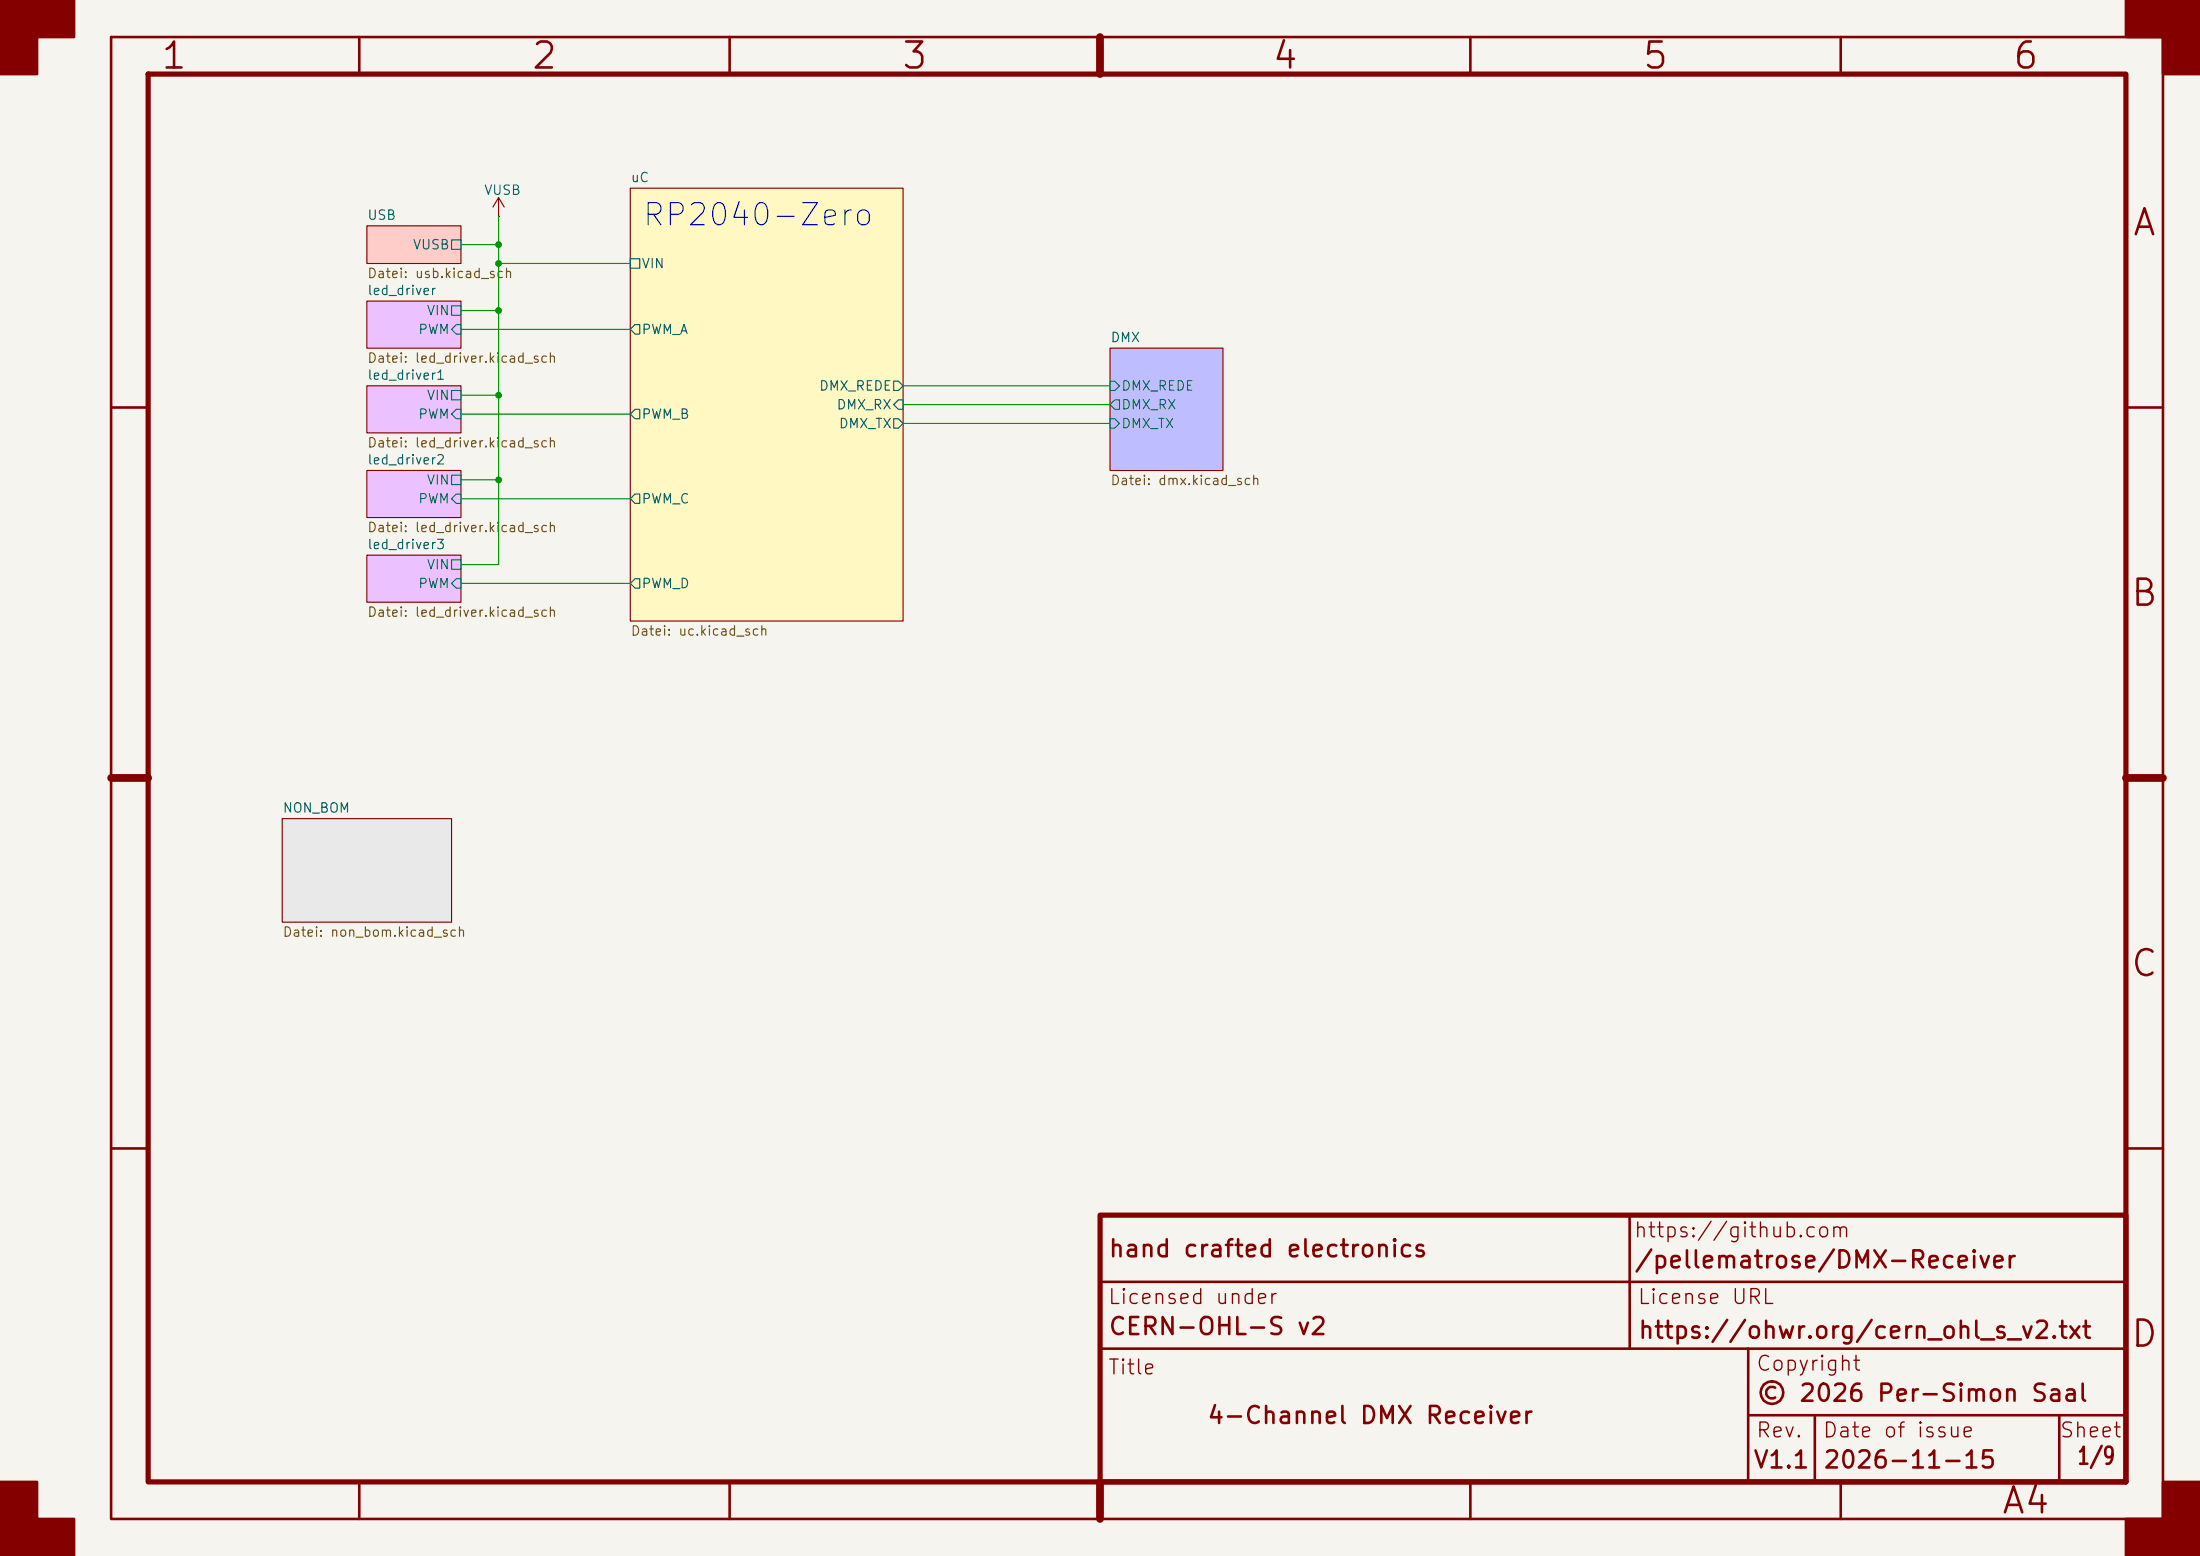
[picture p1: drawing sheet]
(kicad_sch
 (version 20260306)
 (generator "eeschema")
 (generator_version "10.0")
 (paper "A4")
 (title_block
  (title "4-Channel DMX Receiver")
  (date "2026-11-15")
  (rev "V1.1")
  (company "hand crafted electronics")
  (comment 1 "https://ohwr.org/cern_ohl_s_v2.txt ")
  (comment 2 "/pellematrose/DMX-Receiver")
  (comment 3 "CERN-OHL-S v2")
  (comment 4 "© 2026 Per-Simon Saal"))
 (lib_symbols
  (symbol "power:+24V"
   (power global)
   (pin_numbers (hide yes))
   (pin_names
    (offset 0) (hide yes)) (exclude_from_sim no) (in_bom yes) (on_board yes)
   (in_pos_files yes)
   (duplicate_pin_numbers_are_jumpers no)
   (property "Reference" "#PWR" (at 0 -3.81 0) (show_name no) (do_not_autoplace no) (hide yes) (effects (font (size 1.27 1.27))))
   (property "Value" "+24V" (at 0 3.556 0) (show_name no) (do_not_autoplace no) (effects (font (size 1.27 1.27))))
   (property "Footprint" "" (at 0 0 0) (show_name no) (do_not_autoplace no) (hide yes) (effects (font (size 1.27 1.27))))
   (property "Datasheet" "" (at 0 0 0) (show_name no) (do_not_autoplace no) (hide yes) (effects (font (size 1.27 1.27))))
   (property "Description" "Power symbol creates a global label with name \"+24V\"" (at 0 0 0) (show_name no) (do_not_autoplace no) (hide yes) (effects (font (size 1.27 1.27))))
   (symbol "+24V_0_1"
    (polyline (pts (xy -0.762 1.27) (xy 0 2.54)) (stroke (width 0) (type default)) (fill (type none)))
    (polyline (pts (xy 0 2.54) (xy 0.762 1.27)) (stroke (width 0) (type default)) (fill (type none)))
    (polyline (pts (xy 0 0) (xy 0 2.54)) (stroke (width 0) (type default)) (fill (type none))))
   (symbol "+24V_1_1"
    (pin power_in line (at 0 0 90) (length 0) (name "" (effects (font (size 1.27 1.27)))) (number "1" (effects (font (size 1.27 1.27))))))
   (embedded_fonts no)))
 (text "RP2040-Zero"
  (exclude_from_sim no)
  (at 102.362 29.21 0)
  (effects (font (size 3 3))))
 (junction
  (at 67.31 53.34)
  (diameter 0)
  (color 0 0 0 0))
 (junction
  (at 67.31 41.91)
  (diameter 0)
  (color 0 0 0 0))
 (junction
  (at 67.31 33.02)
  (diameter 0)
  (color 0 0 0 0))
 (junction
  (at 67.31 35.56)
  (diameter 0)
  (color 0 0 0 0))
 (junction
  (at 67.31 64.77)
  (diameter 0)
  (color 0 0 0 0))
 (wire
  (pts (xy 67.31 76.2) (xy 67.31 64.77))
  (stroke (width 0) (type default)))
 (wire
  (pts (xy 62.23 64.77) (xy 67.31 64.77))
  (stroke (width 0) (type default)))
 (wire
  (pts (xy 67.31 35.56) (xy 67.31 33.02))
  (stroke (width 0) (type default)))
 (wire
  (pts (xy 67.31 64.77) (xy 67.31 53.34))
  (stroke (width 0) (type default)))
 (wire
  (pts (xy 121.92 57.15) (xy 149.86 57.15))
  (stroke (width 0) (type default)))
 (wire
  (pts (xy 67.31 35.56) (xy 85.09 35.56))
  (stroke (width 0) (type default)))
 (wire
  (pts (xy 121.92 54.61) (xy 149.86 54.61))
  (stroke (width 0) (type default)))
 (wire
  (pts (xy 62.23 55.88) (xy 85.09 55.88))
  (stroke (width 0) (type default)))
 (wire
  (pts (xy 62.23 76.2) (xy 67.31 76.2))
  (stroke (width 0) (type default)))
 (wire
  (pts (xy 62.23 78.74) (xy 85.09 78.74))
  (stroke (width 0) (type default)))
 (wire
  (pts (xy 67.31 41.91) (xy 67.31 35.56))
  (stroke (width 0) (type default)))
 (wire
  (pts (xy 62.23 41.91) (xy 67.31 41.91))
  (stroke (width 0) (type default)))
 (wire
  (pts (xy 67.31 29.21) (xy 67.31 33.02))
  (stroke (width 0) (type default)))
 (wire
  (pts (xy 62.23 67.31) (xy 85.09 67.31))
  (stroke (width 0) (type default)))
 (wire
  (pts (xy 67.31 53.34) (xy 67.31 41.91))
  (stroke (width 0) (type default)))
 (wire
  (pts (xy 62.23 44.45) (xy 85.09 44.45))
  (stroke (width 0) (type default)))
 (wire
  (pts (xy 62.23 53.34) (xy 67.31 53.34))
  (stroke (width 0) (type default)))
 (wire
  (pts (xy 67.31 33.02) (xy 62.23 33.02))
  (stroke (width 0) (type default)))
 (wire
  (pts (xy 121.92 52.07) (xy 149.86 52.07))
  (stroke (width 0) (type default)))
 (symbol
  (lib_id "power:+24V")
  (at 67.31 29.21 0)
  (unit 1)
  (body_style 1)
  (exclude_from_sim no)
  (in_bom yes)
  (on_board yes)
  (in_pos_files yes)
  (dnp no)
  (property "Reference" "#PWR010" (at 67.31 33.02 0) (hide yes) (show_name no) (do_not_autoplace no) (effects (font (size 1.27 1.27))))
  (property "Value" "VUSB" (at 65.278 25.654 0) (show_name no) (do_not_autoplace no) (effects (font (size 1.27 1.27)) (justify left)))
  (property "Footprint" "" (at 67.31 29.21 0) (hide yes) (show_name no) (do_not_autoplace no) (effects (font (size 1.27 1.27))))
  (property "Datasheet" "" (at 67.31 29.21 0) (hide yes) (show_name no) (do_not_autoplace no) (effects (font (size 1.27 1.27))))
  (property "Description" "Power symbol creates a global label with name \"+24V\"" (at 67.31 29.21 0) (hide yes) (show_name no) (do_not_autoplace no) (effects (font (size 1.27 1.27))))
  (pin "1"))
 (sheet
  (at 85.09 25.4)
  (size 36.83 58.42)
  (exclude_from_sim no)
  (in_bom yes)
  (on_board yes)
  (dnp no)
  (fields_autoplaced yes)
  (stroke (width 0.1524) (type solid))
  (fill (color 255 227 0 0.24))
  (property "Sheetname" "uC" (at 85.09 24.6884 0) (show_name no) (do_not_autoplace no) (effects (font (size 1.27 1.27)) (justify left bottom)))
  (property "Sheetfile" "uc.kicad_sch" (at 85.09 84.4046 0) (show_name no) (do_not_autoplace no) (effects (font (size 1.27 1.27)) (justify left top)))
  (pin "PWM_A" output (at 85.09 44.45 180) (effects (font (size 1.27 1.27)) (justify left)))
  (pin "PWM_B" output (at 85.09 55.88 180) (effects (font (size 1.27 1.27)) (justify left)))
  (pin "PWM_C" output (at 85.09 67.31 180) (effects (font (size 1.27 1.27)) (justify left)))
  (pin "PWM_D" output (at 85.09 78.74 180) (effects (font (size 1.27 1.27)) (justify left)))
  (pin "DMX_REDE" output (at 121.92 52.07 0) (effects (font (size 1.27 1.27)) (justify right)))
  (pin "DMX_RX" input (at 121.92 54.61 0) (effects (font (size 1.27 1.27)) (justify right)))
  (pin "DMX_TX" output (at 121.92 57.15 0) (effects (font (size 1.27 1.27)) (justify right)))
  (pin "VIN" passive (at 85.09 35.56 180) (effects (font (size 1.27 1.27)) (justify left))))
 (sheet
  (at 49.53 30.48)
  (size 12.7 5.08)
  (exclude_from_sim no)
  (in_bom yes)
  (on_board yes)
  (dnp no)
  (fields_autoplaced yes)
  (stroke (width 0.1524) (type solid))
  (fill (color 255 38 15 0.23))
  (property "Sheetname" "USB" (at 49.53 29.7684 0) (show_name no) (do_not_autoplace no) (effects (font (size 1.27 1.27)) (justify left bottom)))
  (property "Sheetfile" "usb.kicad_sch" (at 49.53 36.1446 0) (show_name no) (do_not_autoplace no) (effects (font (size 1.27 1.27)) (justify left top)))
  (pin "VUSB" passive (at 62.23 33.02 0) (effects (font (size 1.27 1.27)) (justify right))))
 (sheet
  (at 49.53 63.5)
  (size 12.7 6.35)
  (exclude_from_sim no)
  (in_bom yes)
  (on_board yes)
  (dnp no)
  (fields_autoplaced yes)
  (stroke (width 0.1524) (type solid))
  (fill (color 174 13 255 0.25))
  (property "Sheetname" "led_driver2" (at 49.53 62.7884 0) (show_name no) (do_not_autoplace no) (effects (font (size 1.27 1.27)) (justify left bottom)))
  (property "Sheetfile" "led_driver.kicad_sch" (at 49.53 70.4346 0) (show_name no) (do_not_autoplace no) (effects (font (size 1.27 1.27)) (justify left top)))
  (pin "PWM" input (at 62.23 67.31 0) (effects (font (size 1.27 1.27)) (justify right)))
  (pin "VIN" passive (at 62.23 64.77 0) (effects (font (size 1.27 1.27)) (justify right))))
 (sheet
  (at 49.53 52.07)
  (size 12.7 6.35)
  (exclude_from_sim no)
  (in_bom yes)
  (on_board yes)
  (dnp no)
  (fields_autoplaced yes)
  (stroke (width 0.1524) (type solid))
  (fill (color 174 13 255 0.25))
  (property "Sheetname" "led_driver1" (at 49.53 51.3584 0) (show_name no) (do_not_autoplace no) (effects (font (size 1.27 1.27)) (justify left bottom)))
  (property "Sheetfile" "led_driver.kicad_sch" (at 49.53 59.0046 0) (show_name no) (do_not_autoplace no) (effects (font (size 1.27 1.27)) (justify left top)))
  (pin "PWM" input (at 62.23 55.88 0) (effects (font (size 1.27 1.27)) (justify right)))
  (pin "VIN" passive (at 62.23 53.34 0) (effects (font (size 1.27 1.27)) (justify right))))
 (sheet
  (at 49.53 74.93)
  (size 12.7 6.35)
  (exclude_from_sim no)
  (in_bom yes)
  (on_board yes)
  (dnp no)
  (fields_autoplaced yes)
  (stroke (width 0.1524) (type solid))
  (fill (color 174 13 255 0.25))
  (property "Sheetname" "led_driver3" (at 49.53 74.2184 0) (show_name no) (do_not_autoplace no) (effects (font (size 1.27 1.27)) (justify left bottom)))
  (property "Sheetfile" "led_driver.kicad_sch" (at 49.53 81.8646 0) (show_name no) (do_not_autoplace no) (effects (font (size 1.27 1.27)) (justify left top)))
  (pin "PWM" input (at 62.23 78.74 0) (effects (font (size 1.27 1.27)) (justify right)))
  (pin "VIN" passive (at 62.23 76.2 0) (effects (font (size 1.27 1.27)) (justify right))))
 (sheet
  (at 49.53 40.64)
  (size 12.7 6.35)
  (exclude_from_sim no)
  (in_bom yes)
  (on_board yes)
  (dnp no)
  (fields_autoplaced yes)
  (stroke (width 0.1524) (type solid))
  (fill (color 174 13 255 0.25))
  (property "Sheetname" "led_driver" (at 49.53 39.9284 0) (show_name no) (do_not_autoplace no) (effects (font (size 1.27 1.27)) (justify left bottom)))
  (property "Sheetfile" "led_driver.kicad_sch" (at 49.53 47.5746 0) (show_name no) (do_not_autoplace no) (effects (font (size 1.27 1.27)) (justify left top)))
  (pin "PWM" input (at 62.23 44.45 0) (effects (font (size 1.27 1.27)) (justify right)))
  (pin "VIN" passive (at 62.23 41.91 0) (effects (font (size 1.27 1.27)) (justify right))))
 (sheet
  (at 149.86 46.99)
  (size 15.24 16.51)
  (exclude_from_sim no)
  (in_bom yes)
  (on_board yes)
  (dnp no)
  (fields_autoplaced yes)
  (stroke (width 0.1524) (type solid))
  (fill (color 0 0 255 0.26))
  (property "Sheetname" "DMX" (at 149.86 46.2784 0) (show_name no) (do_not_autoplace no) (effects (font (size 1.27 1.27)) (justify left bottom)))
  (property "Sheetfile" "dmx.kicad_sch" (at 149.86 64.0846 0) (show_name no) (do_not_autoplace no) (effects (font (size 1.27 1.27)) (justify left top)))
  (pin "DMX_REDE" input (at 149.86 52.07 180) (effects (font (size 1.27 1.27)) (justify left)))
  (pin "DMX_TX" input (at 149.86 57.15 180) (effects (font (size 1.27 1.27)) (justify left)))
  (pin "DMX_RX" output (at 149.86 54.61 180) (effects (font (size 1.27 1.27)) (justify left))))
 (sheet
  (at 38.1 110.49)
  (size 22.86 13.97)
  (exclude_from_sim no)
  (in_bom yes)
  (on_board yes)
  (dnp no)
  (fields_autoplaced yes)
  (stroke (width 0.1524) (type solid))
  (fill (color 30 30 30 0.1))
  (property "Sheetname" "NON_BOM" (at 38.1 109.7784 0) (show_name no) (do_not_autoplace no) (effects (font (size 1.27 1.27)) (justify left bottom)))
  (property "Sheetfile" "non_bom.kicad_sch" (at 38.1 125.0446 0) (show_name no) (do_not_autoplace no) (effects (font (size 1.27 1.27)) (justify left top))))
 (sheet_instances
  (path ""
   (page "1")))
 (embedded_fonts no)
 (embedded_files
  (file (name "Worksheet.kicad_wks") (type worksheet)
   (data |KLUv/WCYG60fAFZlcR/w2jxACOI+F9hakCzKQeugdl0jRQiZbvtQDotDK74SbgBjAGQAmfN8iR7e
    5853gvfgSsIFD5s623twNnH/XHbi3kUhLWuh3DFxHoRLBuqwn+g/mgpvWslAoT/c0rpf4S8AAIET
    6nHX8Ao4gsy99sGc0knwMvedjDccKgACBszdZez4Nk7rMk4VAIGOpOJ8Oh6NVAgWW+TX0WbuClpr
    R0rpnO1S0hgz/g17HgukfYcaSUDgNw4Eo3wdd/oVviRc4IL3K/zZ5443Z8zd1kmzaa201j3L2mO8
    1mLW2kpznn1llkXa0CEWHW8aJOGmEO5sv45Ufjac8RYZfzbU++BOg7yI+ZS1mjgPzFCi10IIRKI7
    /Yv63eu047zdFMMurLVtrfc5vVJiF1qP00YbX88q38UmxGSM3VBiPg+fXfZ9+DvP5Sx2O6X+WKvu
    /fCaVeIoCd+4EKvEnWx7wy8jAUPdNqwTx4h+J5000gqpYJ6FTrsOEK+BxC6KBseBsVge00omD8sj
    46h0fNWdyvti+3RALo9Lw5bxInFEJKTSZXxpJApKZMJwEa7Tx1hk8Xkxquu0B+Ia9jXFYApXKKRu
    cem1C42PQiu9BoEMoPFkaWokSVEK7QZxFSHMWGfjBsVZj93m0Hbg1gXznnc/r6Urz8WZ7mLm6VYV
    94IbSDgJencBdjqQASPybhCAAFZdRwNH3icAvefOvH2X6IwKPqrzzlcP6dutXPmzA2QHfbSI253b
    GZzmMyVqQnyLz/zuQHdlbtj8mq9oQSSaRHcu1Z1IV1dEpJ8EJzSJHcQg29L5lhxy9zwt3TB3R03I
    CjiXton2Fxs+sq0DfkQhltJ85JvsTmljMgssqEWJYZ5dpM297lkLpLNzY4zLNBtT1uwgnGB8XqUY
    HI0mCQOivw07K2vJC4xM78LMl7+HvVAQWDXm4dwmaGvhMgFpKRxX/rJp8g4JKXrsVFyAjRDYVDiN
    wDLvxnATxmSPsTYJnvxWwHTSxiycpbKXwdb4xMRPdzGD6bSd6wT0Q3WHEJoRtK2AznUxExkVkgkp
    Tke2k5CiS1eQgohOQnFKV3RFQsrOdgqidNWaJrJt85jXDwgfaQX2fsNgzzbGerjc3owTRUHHCAI0
    kqf4drlalz8rVU57RsLJEc0pz5+txtPmQAukzZzBMJa8kPfZPkeAIkEi0OrZiZaaCMb2+gza5uyf
    XOK9Kzkxhsg5Swed38tSZnbPW152hie/oRaUsmZQpEsBEI8SRPgrl1SP7TwarqxVori7Ow5M15kn
    LJs355zd0ZLwbrVayaCgeqD7+lAmYtbGrAv/kKW3w+4L010Xs6w/BWsE65Dvoa6ueoRhfNRV|)
   (checksum "6FC1C7E4D1D76EC6AAC44F1B5F2AE1D0"))))
